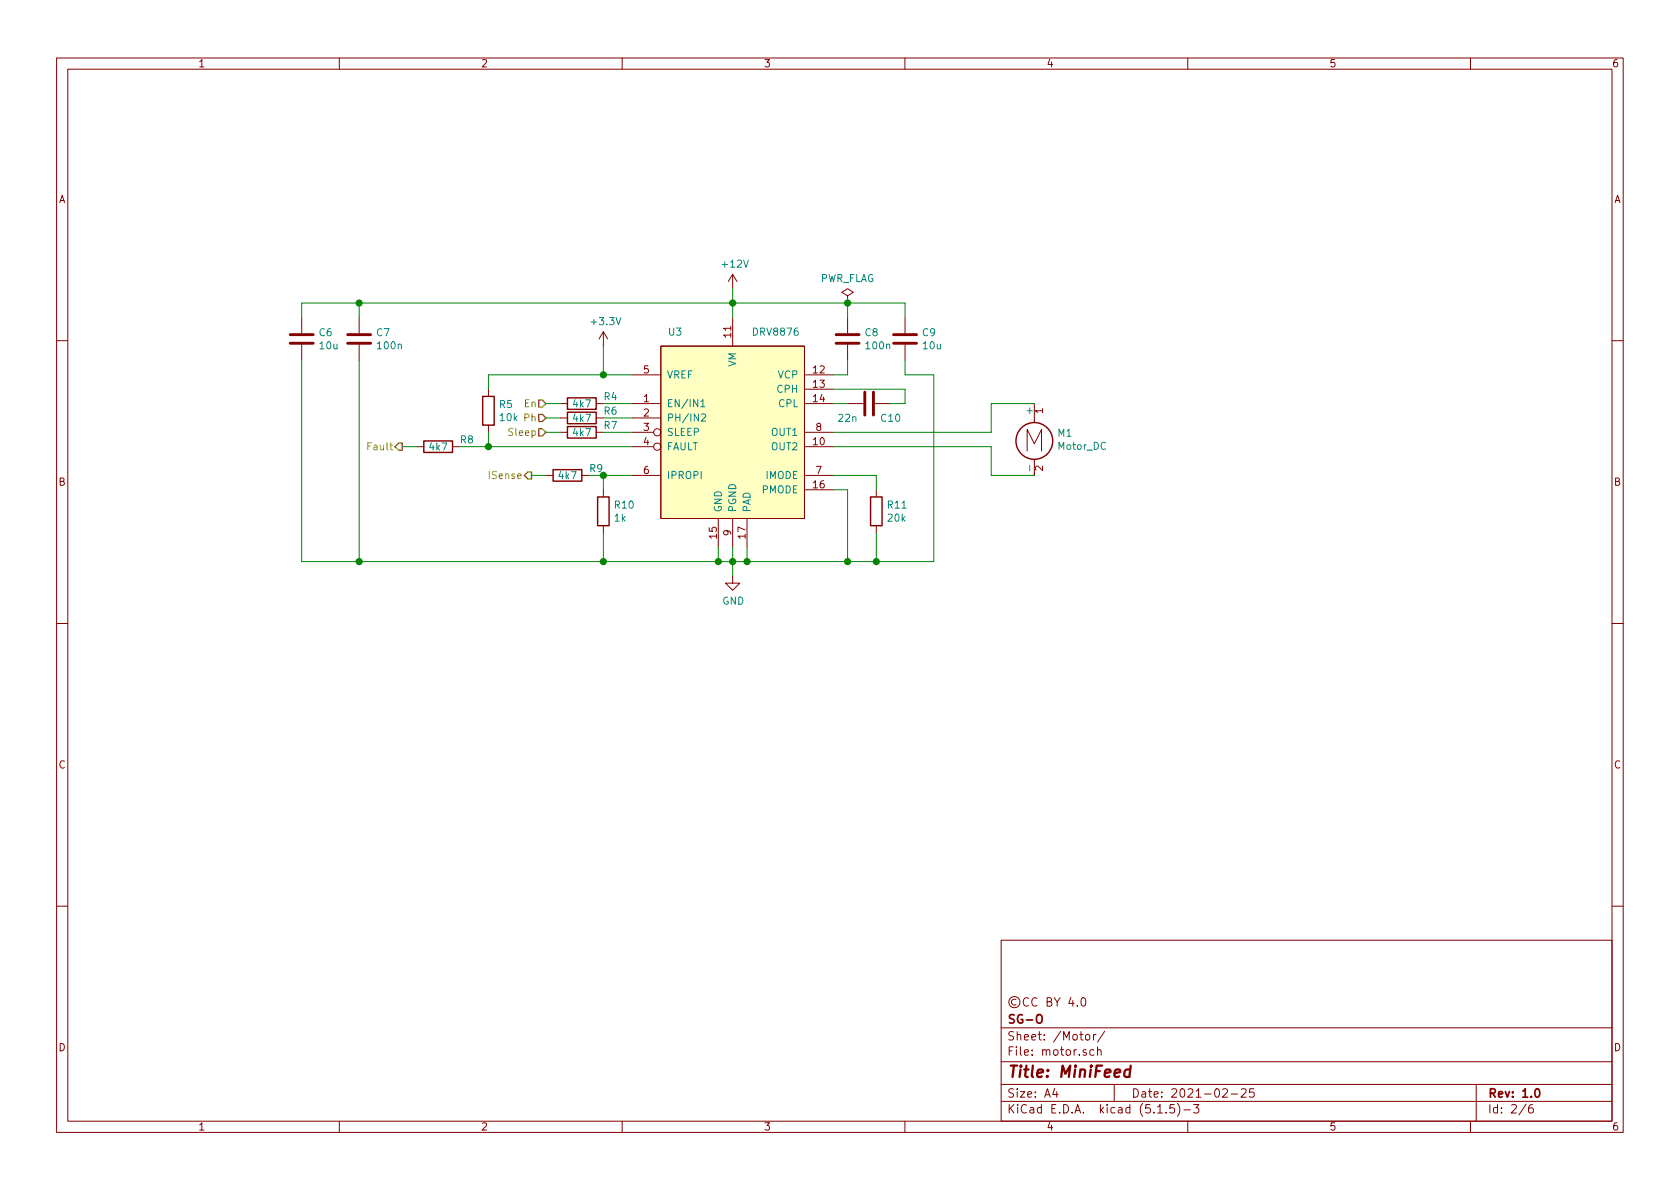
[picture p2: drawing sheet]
EESchema Schematic File Version 4
EELAYER 30 0
EELAYER END
$Descr A4 11693 8268
encoding utf-8
Sheet 2 6
Title "MiniFeed"
Date "2021-02-25"
Rev "1.0"
Comp "SG-O"
Comment1 "©CC BY 4.0"
Comment2 ""
Comment3 ""
Comment4 ""
$EndDescr
$Comp
L power:PWR_FLAG #FLG?
U 1 1
P 5900 2100
AR Path="/600FBA74" Ref="#FLG?"  Part="1" 
AR Path="/6004F6AE/600FBA74" Ref="#FLG01"  Part="1" 
F 0 "#FLG01" H 5900 2175 50  0001 C CNN
F 1 "PWR_FLAG" H 5900 2273 50  0000 C CNN
F 2 "" H 5900 2100 50  0001 C CNN
F 3 "~" H 5900 2100 50  0001 C CNN
	1    5900 2100
	1    0    0    -1  
$EndComp
Wire Wire Line
	6900 3300 7200 3300
Wire Wire Line
	6900 3100 6900 3300
Wire Wire Line
	6500 2600 6500 3900
Wire Wire Line
	6300 2600 6500 2600
Wire Wire Line
	6300 2500 6300 2600
Wire Wire Line
	6300 2200 6300 2100
$Comp
L Device:C C?
U 1 1
P 6300 2350
AR Path="/600FBA82" Ref="C?"  Part="1" 
AR Path="/6004F6AE/600FBA82" Ref="C9"  Part="1" 
F 0 "C9" H 6415 2396 50  0000 L CNN
F 1 "10u" H 6415 2305 50  0000 L CNN
F 2 "Capacitor_SMD:C_1206_3216Metric" H 6338 2200 50  0001 C CNN
F 3 "~" H 6300 2350 50  0001 C CNN
F 4 "C14860" H 6300 2350 50  0001 C CNN "lcsc#"
F 5 "CL31B106KAHNNNE" H 6300 2350 50  0001 C CNN "manf#"
	1    6300 2350
	1    0    0    -1  
$EndComp
Wire Wire Line
	5900 2100 6300 2100
Wire Wire Line
	5100 3900 5100 4000
$Comp
L power:GND #PWR?
U 1 1
P 5100 4000
AR Path="/600FBA8A" Ref="#PWR?"  Part="1" 
AR Path="/6004F6AE/600FBA8A" Ref="#PWR09"  Part="1" 
F 0 "#PWR09" H 5100 3750 50  0001 C CNN
F 1 "GND" H 5105 3827 50  0000 C CNN
F 2 "" H 5100 4000 50  0001 C CNN
F 3 "" H 5100 4000 50  0001 C CNN
	1    5100 4000
	1    0    0    -1  
$EndComp
Wire Wire Line
	5100 2000 5100 2100
$Comp
L power:+12V #PWR?
U 1 1
P 5100 2000
AR Path="/600FBA91" Ref="#PWR?"  Part="1" 
AR Path="/6004F6AE/600FBA91" Ref="#PWR07"  Part="1" 
F 0 "#PWR07" H 5100 1850 50  0001 C CNN
F 1 "+12V" H 5115 2173 50  0000 C CNN
F 2 "" H 5100 2000 50  0001 C CNN
F 3 "" H 5100 2000 50  0001 C CNN
	1    5100 2000
	1    0    0    -1  
$EndComp
$Comp
L power:+3.3V #PWR?
U 1 1
P 4200 2400
AR Path="/600FBA97" Ref="#PWR?"  Part="1" 
AR Path="/6004F6AE/600FBA97" Ref="#PWR08"  Part="1" 
F 0 "#PWR08" H 4200 2250 50  0001 C CNN
F 1 "+3.3V" H 4215 2573 50  0000 C CNN
F 2 "" H 4200 2400 50  0001 C CNN
F 3 "" H 4200 2400 50  0001 C CNN
	1    4200 2400
	1    0    0    -1  
$EndComp
Wire Wire Line
	4200 2600 4200 2400
Wire Wire Line
	4400 2600 4200 2600
Wire Wire Line
	2500 2500 2500 3900
Wire Wire Line
	2100 2500 2100 3900
Wire Wire Line
	2500 2200 2500 2100
Wire Wire Line
	2100 2100 2100 2200
$Comp
L Device:C C?
U 1 1
P 2500 2350
AR Path="/600FBAAA" Ref="C?"  Part="1" 
AR Path="/6004F6AE/600FBAAA" Ref="C7"  Part="1" 
F 0 "C7" H 2615 2396 50  0000 L CNN
F 1 "100n" H 2615 2305 50  0000 L CNN
F 2 "Capacitor_SMD:C_0603_1608Metric" H 2538 2200 50  0001 C CNN
F 3 "~" H 2500 2350 50  0001 C CNN
F 4 "C1591" H 2500 2350 50  0001 C CNN "lcsc#"
F 5 "CL10B104KB8NNNC" H 2500 2350 50  0001 C CNN "manf#"
	1    2500 2350
	1    0    0    -1  
$EndComp
$Comp
L Device:C C?
U 1 1
P 2100 2350
AR Path="/600FBAB2" Ref="C?"  Part="1" 
AR Path="/6004F6AE/600FBAB2" Ref="C6"  Part="1" 
F 0 "C6" H 2215 2396 50  0000 L CNN
F 1 "10u" H 2215 2305 50  0000 L CNN
F 2 "Capacitor_SMD:C_1206_3216Metric" H 2138 2200 50  0001 C CNN
F 3 "~" H 2100 2350 50  0001 C CNN
F 4 "C14860" H 2100 2350 50  0001 C CNN "lcsc#"
F 5 "CL31B106KAHNNNE" H 2100 2350 50  0001 C CNN "manf#"
	1    2100 2350
	1    0    0    -1  
$EndComp
Connection ~ 4200 3900
Wire Wire Line
	4200 3700 4200 3900
Wire Wire Line
	4200 3300 4200 3400
Wire Wire Line
	4400 3300 4200 3300
$Comp
L Device:R R?
U 1 1
P 4200 3550
AR Path="/600FBAC7" Ref="R?"  Part="1" 
AR Path="/6004F6AE/600FBAC7" Ref="R10"  Part="1" 
F 0 "R10" H 4270 3596 50  0000 L CNN
F 1 "1k" H 4270 3505 50  0000 L CNN
F 2 "Resistor_SMD:R_0603_1608Metric" V 4130 3550 50  0001 C CNN
F 3 "~" H 4200 3550 50  0001 C CNN
F 4 "C165976" H 4200 3550 50  0001 C CNN "lcsc#"
F 5 "TC0350D1001T5E" H 4200 3550 50  0001 C CNN "manf#"
	1    4200 3550
	1    0    0    -1  
$EndComp
Wire Wire Line
	6500 3900 6100 3900
Connection ~ 6100 3900
Wire Wire Line
	6100 3700 6100 3900
Wire Wire Line
	6100 3300 6100 3400
Wire Wire Line
	5800 3300 6100 3300
$Comp
L Device:R R?
U 1 1
P 6100 3550
AR Path="/600FBAD4" Ref="R?"  Part="1" 
AR Path="/6004F6AE/600FBAD4" Ref="R11"  Part="1" 
F 0 "R11" H 6170 3596 50  0000 L CNN
F 1 "20k" H 6170 3505 50  0000 L CNN
F 2 "Resistor_SMD:R_0603_1608Metric" V 6030 3550 50  0001 C CNN
F 3 "~" H 6100 3550 50  0001 C CNN
F 4 "C135618" H 6100 3550 50  0001 C CNN "lcsc#"
F 5 "TC0325F2002T5E" H 6100 3550 50  0001 C CNN "manf#"
	1    6100 3550
	1    0    0    -1  
$EndComp
Wire Wire Line
	6100 3900 5900 3900
Connection ~ 5900 3900
Wire Wire Line
	5900 3400 5900 3900
Wire Wire Line
	5800 3400 5900 3400
Connection ~ 5100 3900
Wire Wire Line
	5100 3800 5100 3900
Wire Wire Line
	5900 3900 5200 3900
Wire Wire Line
	5100 3900 5200 3900
Connection ~ 5200 3900
Wire Wire Line
	5200 3900 5200 3800
Wire Wire Line
	4200 3900 5000 3900
Wire Wire Line
	5000 3900 5100 3900
Connection ~ 5000 3900
Wire Wire Line
	5000 3800 5000 3900
Connection ~ 5100 2100
Wire Wire Line
	5100 2100 5100 2200
Connection ~ 5900 2100
Wire Wire Line
	5900 2100 5100 2100
Wire Wire Line
	5900 2200 5900 2100
Wire Wire Line
	5900 2600 5900 2500
Wire Wire Line
	5800 2600 5900 2600
Wire Wire Line
	6300 2800 6200 2800
Wire Wire Line
	6300 2700 6300 2800
Wire Wire Line
	5800 2700 6300 2700
Wire Wire Line
	5800 2800 5900 2800
$Comp
L Device:C C?
U 1 1
P 6050 2800
AR Path="/600FBAF8" Ref="C?"  Part="1" 
AR Path="/6004F6AE/600FBAF8" Ref="C10"  Part="1" 
F 0 "C10" V 6150 2950 50  0000 C CNN
F 1 "22n" V 6150 2650 50  0000 C CNN
F 2 "Capacitor_SMD:C_0603_1608Metric" H 6088 2650 50  0001 C CNN
F 3 "~" H 6050 2800 50  0001 C CNN
F 4 "C21122" H 6050 2800 50  0001 C CNN "lcsc#"
F 5 "CL10B223KB8NNNC" H 6050 2800 50  0001 C CNN "manf#"
	1    6050 2800
	0    1    1    0   
$EndComp
$Comp
L Device:C C?
U 1 1
P 5900 2350
AR Path="/600FBB00" Ref="C?"  Part="1" 
AR Path="/6004F6AE/600FBB00" Ref="C8"  Part="1" 
F 0 "C8" H 6015 2396 50  0000 L CNN
F 1 "100n" H 6015 2305 50  0000 L CNN
F 2 "Capacitor_SMD:C_0603_1608Metric" H 5938 2200 50  0001 C CNN
F 3 "~" H 5900 2350 50  0001 C CNN
F 4 "C1591" H 5900 2350 50  0001 C CNN "lcsc#"
F 5 "CL10B104KB8NNNC" H 5900 2350 50  0001 C CNN "manf#"
	1    5900 2350
	1    0    0    -1  
$EndComp
Wire Wire Line
	6900 2800 7200 2800
Wire Wire Line
	6900 3000 6900 2800
Wire Wire Line
	5800 3000 6900 3000
Wire Wire Line
	5800 3100 6900 3100
$Comp
L Motor:Motor_DC M?
U 1 1
P 7200 3000
AR Path="/600FBB0C" Ref="M?"  Part="1" 
AR Path="/6004F6AE/600FBB0C" Ref="M1"  Part="1" 
F 0 "M1" H 7358 2996 50  0000 L CNN
F 1 "Motor_DC" H 7358 2905 50  0000 L CNN
F 2 "global:MotorN20" H 7200 2910 50  0001 C CNN
F 3 "~" H 7200 2910 50  0001 C CNN
F 4 "DNP" H 7200 3000 50  0001 C CNN "DNP"
F 5 "dnp" H 7200 3000 50  0001 C CNN "Config"
	1    7200 3000
	1    0    0    -1  
$EndComp
$Comp
L global:DRV8876 U?
U 1 1
P 5100 3000
AR Path="/600FBB14" Ref="U?"  Part="1" 
AR Path="/6004F6AE/600FBB14" Ref="U3"  Part="1" 
F 0 "U3" H 4700 3700 50  0000 C CNN
F 1 "DRV8876" H 5400 3700 50  0000 C CNN
F 2 "Package_SO:HTSSOP-16-1EP_4.4x5mm_P0.65mm_EP3.4x5mm_Mask2.46x2.31mm_ThermalVias" H 5100 3000 50  0001 C CNN
F 3 "https://www.ti.com/lit/ds/symlink/drv8876.pdf" H 5000 2500 50  0001 C CNN
F 4 "C575551" H 5100 3000 50  0001 C CNN "lcsc#"
F 5 "DRV8876PWPR" H 5100 3000 50  0001 C CNN "manf#"
	1    5100 3000
	1    0    0    -1  
$EndComp
Text HLabel 3800 2800 0    50   Input ~ 0
En
Text HLabel 3800 2900 0    50   Input ~ 0
Ph
Text HLabel 3800 3000 0    50   Input ~ 0
Sleep
Text HLabel 2800 3100 0    50   Output ~ 0
Fault
Text HLabel 3700 3300 0    50   Output ~ 0
ISense
$Comp
L Device:R R?
U 1 1
P 3400 2850
AR Path="/60102E1E" Ref="R?"  Part="1" 
AR Path="/6004F6AE/60102E1E" Ref="R5"  Part="1" 
F 0 "R5" H 3470 2896 50  0000 L CNN
F 1 "10k" H 3470 2805 50  0000 L CNN
F 2 "Resistor_SMD:R_0603_1608Metric" V 3330 2850 50  0001 C CNN
F 3 "~" H 3400 2850 50  0001 C CNN
F 4 "C128781" H 3400 2850 50  0001 C CNN "lcsc#"
F 5 "TC0325F1002T5E" H 3400 2850 50  0001 C CNN "manf#"
	1    3400 2850
	1    0    0    -1  
$EndComp
Wire Wire Line
	3400 2700 3400 2600
Wire Wire Line
	3400 2600 4200 2600
Wire Wire Line
	3400 3000 3400 3100
Wire Wire Line
	3400 3100 4400 3100
Connection ~ 4200 2600
$Comp
L Device:R R?
U 1 1
P 4050 2800
AR Path="/605B5562" Ref="R?"  Part="1" 
AR Path="/60302857/605B5562" Ref="R?"  Part="1" 
AR Path="/6004F6AE/605B5562" Ref="R4"  Part="1" 
F 0 "R4" V 4000 3000 50  0000 C CNN
F 1 "4k7" V 4050 2800 50  0000 C CNN
F 2 "Resistor_SMD:R_0603_1608Metric" V 3980 2800 50  0001 C CNN
F 3 "~" H 4050 2800 50  0001 C CNN
F 4 "C304093" H 4050 2800 50  0001 C CNN "lcsc#"
F 5 "AR03FTD4701" H 4050 2800 50  0001 C CNN "manf#"
	1    4050 2800
	0    1    1    0   
$EndComp
Wire Wire Line
	4200 2800 4400 2800
Wire Wire Line
	3900 2800 3800 2800
$Comp
L Device:R R?
U 1 1
P 4050 2900
AR Path="/605BF1A1" Ref="R?"  Part="1" 
AR Path="/60302857/605BF1A1" Ref="R?"  Part="1" 
AR Path="/6004F6AE/605BF1A1" Ref="R6"  Part="1" 
F 0 "R6" V 4000 3100 50  0000 C CNN
F 1 "4k7" V 4050 2900 50  0000 C CNN
F 2 "Resistor_SMD:R_0603_1608Metric" V 3980 2900 50  0001 C CNN
F 3 "~" H 4050 2900 50  0001 C CNN
F 4 "C304093" H 4050 2900 50  0001 C CNN "lcsc#"
F 5 "AR03FTD4701" H 4050 2900 50  0001 C CNN "manf#"
	1    4050 2900
	0    1    1    0   
$EndComp
Wire Wire Line
	4200 2900 4400 2900
Wire Wire Line
	3900 2900 3800 2900
$Comp
L Device:R R?
U 1 1
P 4050 3000
AR Path="/605C056C" Ref="R?"  Part="1" 
AR Path="/60302857/605C056C" Ref="R?"  Part="1" 
AR Path="/6004F6AE/605C056C" Ref="R7"  Part="1" 
F 0 "R7" V 4000 3200 50  0000 C CNN
F 1 "4k7" V 4050 3000 50  0000 C CNN
F 2 "Resistor_SMD:R_0603_1608Metric" V 3980 3000 50  0001 C CNN
F 3 "~" H 4050 3000 50  0001 C CNN
F 4 "C304093" H 4050 3000 50  0001 C CNN "lcsc#"
F 5 "AR03FTD4701" H 4050 3000 50  0001 C CNN "manf#"
	1    4050 3000
	0    1    1    0   
$EndComp
Wire Wire Line
	4200 3000 4400 3000
Wire Wire Line
	3900 3000 3800 3000
$Comp
L Device:R R?
U 1 1
P 3950 3300
AR Path="/605C3163" Ref="R?"  Part="1" 
AR Path="/60302857/605C3163" Ref="R?"  Part="1" 
AR Path="/6004F6AE/605C3163" Ref="R9"  Part="1" 
F 0 "R9" V 3900 3500 50  0000 C CNN
F 1 "4k7" V 3950 3300 50  0000 C CNN
F 2 "Resistor_SMD:R_0603_1608Metric" V 3880 3300 50  0001 C CNN
F 3 "~" H 3950 3300 50  0001 C CNN
F 4 "C304093" H 3950 3300 50  0001 C CNN "lcsc#"
F 5 "AR03FTD4701" H 3950 3300 50  0001 C CNN "manf#"
	1    3950 3300
	0    1    1    0   
$EndComp
Wire Wire Line
	4200 3300 4100 3300
Connection ~ 4200 3300
Wire Wire Line
	3800 3300 3700 3300
Wire Wire Line
	2500 3900 4200 3900
Wire Wire Line
	2500 2100 5100 2100
Wire Wire Line
	2500 2100 2100 2100
Connection ~ 2500 2100
Wire Wire Line
	2500 3900 2100 3900
Connection ~ 2500 3900
$Comp
L Device:R R?
U 1 1
P 3050 3100
AR Path="/605D7760" Ref="R?"  Part="1" 
AR Path="/60302857/605D7760" Ref="R?"  Part="1" 
AR Path="/6004F6AE/605D7760" Ref="R8"  Part="1" 
F 0 "R8" V 3000 3300 50  0000 C CNN
F 1 "4k7" V 3050 3100 50  0000 C CNN
F 2 "Resistor_SMD:R_0603_1608Metric" V 2980 3100 50  0001 C CNN
F 3 "~" H 3050 3100 50  0001 C CNN
F 4 "C304093" H 3050 3100 50  0001 C CNN "lcsc#"
F 5 "AR03FTD4701" H 3050 3100 50  0001 C CNN "manf#"
	1    3050 3100
	0    1    1    0   
$EndComp
Wire Wire Line
	3200 3100 3400 3100
Connection ~ 3400 3100
Wire Wire Line
	2900 3100 2800 3100
$EndSCHEMATC
